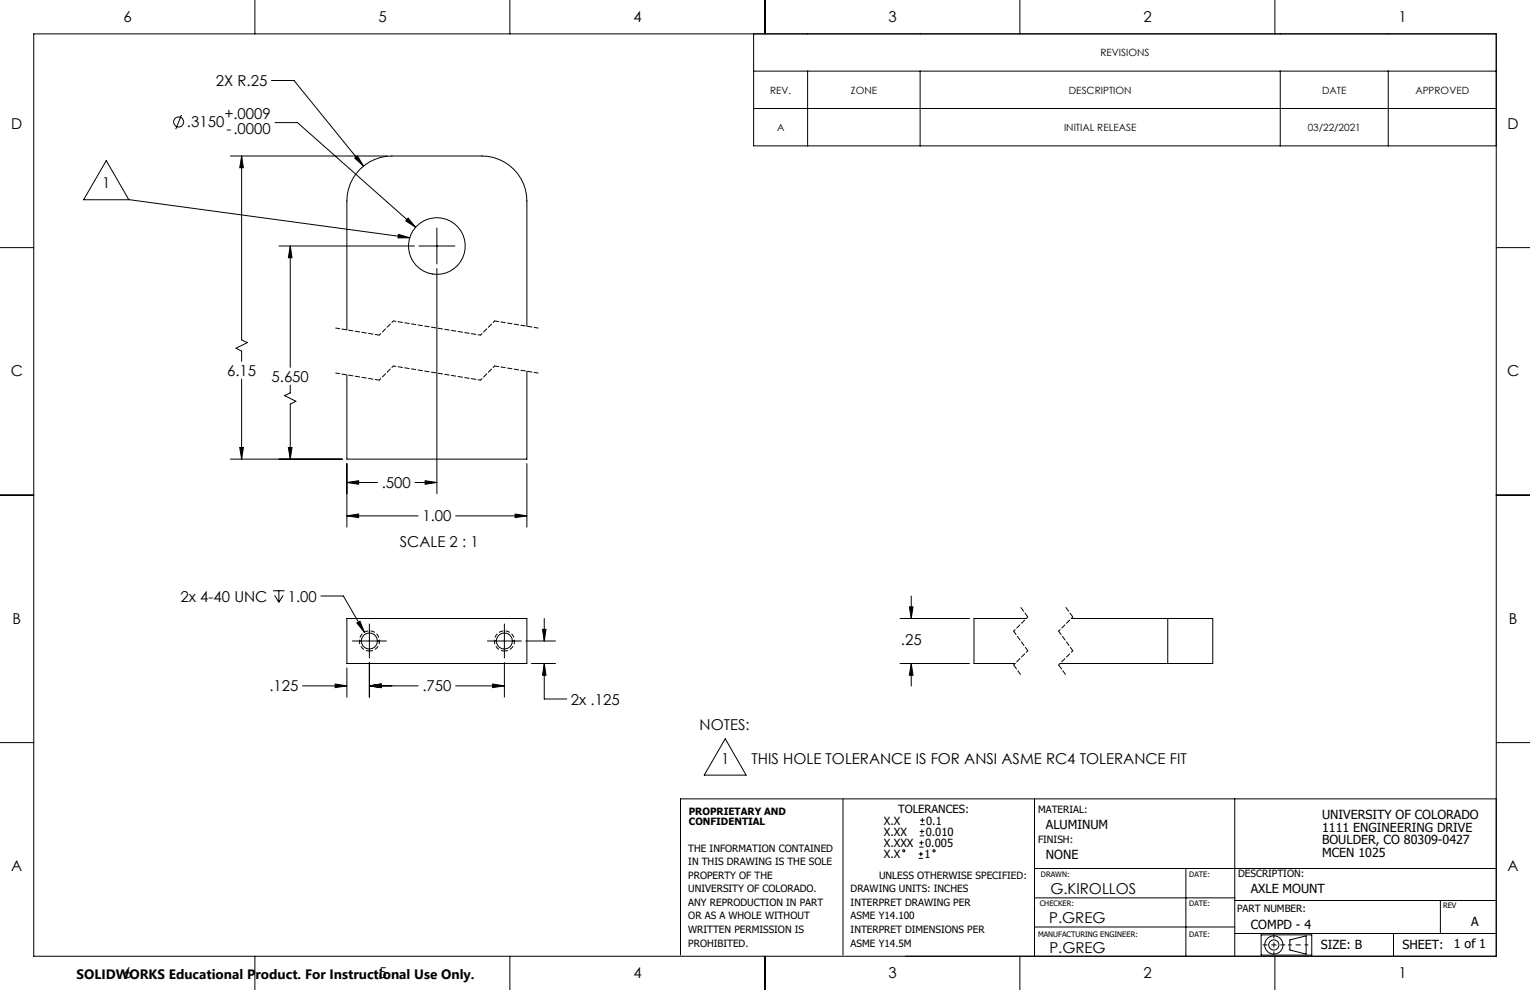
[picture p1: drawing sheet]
<svg xmlns="http://www.w3.org/2000/svg" width="432mm" height="279mm" viewBox="0 0 432 279" stroke-linecap="round" stroke-linejoin="round" font-family="sans-serif">
<g fill="none" stroke="#000" stroke-width=".28">
<path d="M9.5 9.6h412.8v260.3h-412.8zM71.9 0v9.6M143.9 0v9.6M212.7 9.6v31.6h209.6M215.9 0v9.6M287.8 0v9.6M359.8 0v9.6M51.2 32.4l-1.6 4M76.6 22.7h6.4l19.6 24.2M77.6 34.6h6.4l33.3 29.5M212.7 20.1h209.6M212.7 30.6h209.6"/>
<path d="M227.9 20.1v21.1M259.7 20.1v21.1M361.3 20.1v21.1M391.8 20.1v21.1M30 45.3l6.4 11.1h-12.8zM36.4 56.3l79.2 10.8M65 44h44.3M68.2 44l.5 3.3h-1zM68.2 44v51.9l1.6 .8-3.2 1.6 1.6 .8v2.9M100.1 44.6l.8-.6 1.7 2.9zM0 69.9h9.5M78.7 69.4h38.2"/>
<path d="M81.9 69.4l.5 3.3h-1zM81.9 69.4v34.3M112.4 66.1l3.2 1h-3.3zM115.2 61.6l2.1 2.5-2.8-1.8zM118.2 69.4h10.2M123.3 64.3v10.2M123.3 75.8v63.5M422.3 69.9h9.5M148.7 92.1v-35.4a12.7 12.7 0 0 0-12.7-12.7h-25.4a12.7 12.7 0 0 0-12.7 12.7v36.4M68.2 107v22.6M81.9 108.7v2.2l-1.6 .8 3.2 1.5-1.6 .9v15.5M148.7 104.8v24.8h-50.8v-23.8"/>
<path d="M0 139.7h9.5M65 129.6h31.6M67.7 126.3h1l-.5 3.3zM81.4 126.3h1l-.5 3.3zM97.9 136.2l3.3-.5v1zM97.9 130.8v18M97.9 136.2h8.6M117.1 136.2h6.2M120 135.7l3.3 .5-3.3 .5zM148.7 130.8v18M422.2 139.7h9.6M97.9 145.6l3.3-.5v1z"/>
<path d="M97.9 145.6h20.1M128.6 145.6h20.1M145.4 145.1l3.3 .5-3.3 .5zM77.1 166.7h3.2M77.5 168l1.2 2M78.7 166.7v3.3M79.9 168l-1.2 2M90.6 168.2h6.3l5.9 10.2M97.9 174.6h50.8v12.7h-50.8zM100.7 175.8l.9-.5 1.2 3.1zM104.2 176.1v9.6M142.3 176.1v9.6"/>
<path d="M153.1 177.6h1l-.5 3.3zM153.6 174.6v6.3M254 174.6h19.6M256.6 171.3h1.1l-.5 3.3zM257.2 168.2v6.4M289.6 174.6h-14.7v12.7h11.6M302.3 174.6h27.3M329.6 174.6h12.7v12.7h-12.7M329.6 174.6v12.7M85.4 193.6h12.5M94.6 193l3.3 .6-3.3 .5zM97.9 188.5v8.2"/>
<path d="M99.4 180.9h9.6M104.2 193.6l3.4-.6v1.1zM104.2 187v9.7M104.2 193.6h13.8M128.6 193.6h13.7M137.5 180.9h9.6M139 193l3.3 .6-3.3 .5zM142.3 187v9.7M148.4 180.9h8.4M150 187.3h6.8M153.6 187.3l.5 3.3h-1zM153.6 187.3v10h6.3"/>
<path d="M254 187.3h19.6M257.2 187.3l.5 3.3h-1.1zM257.2 187.3v6.3M299.2 187.3h30.4M0 209.6h9.5M204.7 208.5l5.9 10.3h-11.8zM422.3 209.6h9.5M237.9 225.5v44.1M259.4 239.1h1.3M259.4 237.8h1.3M259.6 235.9h1.2M259.6 234.7h1.2"/>
<path d="M259.7 232.7h1.2M259.7 231.5h1.2M260 237.2v1.3M260.2 234.1v1.2M260.3 230.9v1.2M292 225.5v44.4M348.5 225.5v44.4M422.3 225.5h-230.2v44.1M259.3 242.3h1.2M259.3 241h1.2M259.9 240.4v1.3M292 245.1h130.3"/>
<path d="M292.1 253.4h56.5M334.7 245.1v24.8M348.5 254.1h73.6M406.5 254.1v9.4M71.9 269.9v9.5M143.9 269.9v9.5M215.9 269.9v9.5M287.8 269.9v9.5M292 261.6h56.5M348.5 263.5h73.6M355.9 263.8h14.3v5.8h-14.3zM359.8 269.9v9.5"/>
<path d="M364 265.3l4.6-1.2v5.2l-4.6-1.2zM393.3 263.5v6.4"/>
<circle cx="50.4" cy="34.4" r="1.42"/>
<circle cx="123.3" cy="69.4" r="8"/>
<circle cx="104.2" cy="180.9" r="2.27"/>
<circle cx="142.3" cy="180.9" r="2.27"/>
<circle cx="255.1" cy="240.1" r=".31"/>
<circle cx="263.6" cy="240.1" r=".31"/>
<circle cx="359.5" cy="266.7" r="1.43"/>
<circle cx="359.5" cy="266.7" r="2.57"/>
</g>
<path d="M104.3 183.7a2.84 2.84 0 0 1-2.5-4.2 2.84 2.84 0 0 1 4.8-.2 2.84 2.84 0 0 1-2.1 4.4h-.2M142.4 183.7a2.84 2.84 0 0 1-2.5-4.2 2.84 2.84 0 0 1 4.8-.2 2.84 2.84 0 0 1-2.1 4.4h-.2" fill="none" stroke="#000" stroke-width=".28" stroke-dasharray="1.3 .6" stroke-dashoffset=".3" stroke-linecap="butt"/>
<path d="M107 94.6l-12.3-2M151.9 92.6l-12.3-2M107 107.3l-12.3-2M151.9 105.3l-12.3-2M286.1 178.1l4 5.6M298.8 178.1l4 5.6" fill="none" stroke="#000" stroke-width=".28" stroke-dasharray="1.3 .6" stroke-dashoffset=".1"/>
<path d="M111 90.6l-4 4M139.6 90.6l-4 4M111 103.3l-4 4M139.6 103.3l-4 4M290.1 174.1l-4 4M302.8 174.1l-4 4M290.1 183.7l-4 4M302.8 183.7l-4 4" fill="none" stroke="#000" stroke-width=".28" stroke-dasharray="1.3 .6" stroke-dashoffset=".7"/>
<path d="M135.6 94.6l-24.6-4M135.6 107.3l-24.6-4" fill="none" stroke="#000" stroke-width=".28" stroke-dasharray="1.3 .6" stroke-dashoffset=".6"/>
<path d="M288.1 171.4l2 2.7M300.8 171.4l2 2.7M286.1 187.7l2 2.7M298.8 187.7l2 2.7" fill="none" stroke="#000" stroke-width=".28" stroke-dasharray="1.3 .6" stroke-dashoffset="-.1"/>
<path d="M356.4 266.7h6.2" fill="none" stroke="#000" stroke-width=".28" stroke-dasharray="15.2 1.3 1.3 1.3" stroke-dashoffset="14.1"/>
<path d="M359.5 263.8v5.7" fill="none" stroke="#000" stroke-width=".28" stroke-dasharray="15.2 1.3 1.3 1.3" stroke-dashoffset="14.3"/>
<path d="M363.6 266.7h5.5" fill="none" stroke="#000" stroke-width=".28" stroke-dasharray="15.2 1.3 1.3 1.3" stroke-dashoffset="14.4"/>
<g fill="#000">
<path d="M112.4 66.1l3.2 1h-3.3z"/>
<path d="M100.7 175.8l2.1 2.6-1.2-3.1zM104.2 193.6l3.4-.6v1.1zM139 193l3.3 .6-3.3 .5zM104.2 193.6l3.4-.6v1.1zM94.6 193l3.3 .6-3.3 .5zM153.6 187.3l.5 3.3h-1zM153.1 177.6h1l-.5 3.3zM68.2 44l.5 3.3h-1zM67.7 126.3h1l-.5 3.3zM97.9 145.6l3.3-.5v1zM145.4 145.1l3.3 .5-3.3 .5zM115.2 61.6l-.7 .7 2.8 1.8zM100.1 44.6l2.5 2.3-1.7-2.9zM81.4 126.3h1l-.5 3.3zM81.9 69.4l.5 3.3h-1zM120 135.7l3.3 .5-3.3 .5zM97.9 136.2l3.3-.5v1zM256.6 171.3h1.1l-.5 3.3zM257.2 187.3l.5 3.3h-1.1z"/>
</g>
<g font-size="4.2">
<text x="34.8" y="6.2">6</text>
<text x="106.8" y="6.2">5</text>
<text x="178.7" y="6.2">4</text>
<text x="250.7" y="6.2">3</text>
<text x="322.7" y="6.2">2</text>
<text x="394.6" y="6.2">1</text>
<text x="60.9" y="24.3">2X R.25</text>
<text x="52.8" y="36">.3150</text>
<text x="63.3" y="33.7">+.0009</text>
<text x="3.2" y="36.3">D</text>
<text x="63.9" y="37.8">-.0000</text>
<text x="425.5" y="36.3">D</text>
<text x="28.8" y="53.1">1</text>
<text x="3" y="106.2">C</text>
<text x="64.1" y="106.1">6.15</text>
<text x="76.6" y="107.8">5.650</text>
<text x="425.3" y="106.2">C</text>
<text x="107.7" y="137.8">.500</text>
<text x="119.2" y="147.2">1.00</text>
<text x="112.8" y="154.2">SCALE 2 : 1</text>
<text x="51" y="169.8">2x 4-40 UNC</text>
<text x="81.2" y="169.8">1.00</text>
<text x="3.5" y="176">B</text>
<text x="425.8" y="176">B</text>
<text x="254.3" y="182.2">.25</text>
<text x="76" y="195.1">.125</text>
<text x="119.2" y="195.1">.750</text>
<text x="161.1" y="198.8">2x .125</text>
<text x="197.4" y="206.1">NOTES:</text>
<text x="203.5" y="215.7">1</text>
<text x="212.1" y="215.7">THIS HOLE TOLERANCE IS FOR ANSI ASME RC4 TOLERANCE FIT</text>
<text x="3.2" y="245.9">A</text>
<text x="425.5" y="245.9">A</text>
<text x="296.4" y="252.4">G.KIROLLOS</text>
<text x="296.1" y="260.5">P.GREG</text>
<text x="296.2" y="269.1">P.GREG</text>
<text x="34.8" y="276">6</text>
<text x="106.8" y="276">5</text>
<text x="178.7" y="276">4</text>
<text x="250.7" y="276">3</text>
<text x="322.7" y="276">2</text>
<text x="394.6" y="276">1</text>
</g>
<text font-size="3.8" x="21.6" y="276.3">SOLIDWORKS Educational Product. For Instructional Use Only.</text>
<g font-size="3.5">
<text x="295.2" y="233.9">ALUMINUM</text>
<text x="373.1" y="231.2">UNIVERSITY OF COLORADO</text>
<text x="373.1" y="234.8">1111 ENGINEERING DRIVE</text>
<text x="373.1" y="238.3">BOULDER, CO 80309-0427</text>
<text x="295.2" y="242.3">NONE</text>
<text x="373.1" y="241.8">MCEN 1025</text>
<text x="353" y="252">AXLE MOUNT</text>
<text x="353" y="262.1">COMPD - 4</text>
<text x="415.2" y="261.2">A</text>
<text x="372.8" y="267.9">SIZE: B</text>
<text x="395.8" y="267.7">SHEET:</text>
<text x="410.3" y="267.6">1 of 1</text>
</g>
<g font-size="3.2">
<text x="249.5" y="232.7">X.X</text>
<text x="253.5" y="229.5">TOLERANCES:</text>
<text x="261.4" y="232.7">0.1</text>
<text x="249.5" y="235.9">X.XX</text>
<text x="249.5" y="239.1">X.XXX</text>
<text x="261.1" y="239.1">0.005</text>
<text x="261.2" y="235.9">0.010</text>
<text x="249.5" y="242.2">X.X</text>
<text x="260.9" y="242.2">1</text>
</g>
<g font-size="2.8">
<text x="310.6" y="15.9">REVISIONS</text>
<text x="217.4" y="26.4">REV.</text>
<text x="240.1" y="26.4">ZONE</text>
<text x="301.7" y="26.4">DESCRIPTION</text>
<text x="373.1" y="26.4">DATE</text>
<text x="399.4" y="26.4">APPROVED</text>
<text x="219.3" y="36.9">A</text>
<text x="300.3" y="36.9">INITIAL RELEASE</text>
<text x="369.1" y="36.9">03/22/2021</text>
<text x="194.4" y="229.9">PROPRIETARY AND</text>
<text x="194.4" y="232.7">CONFIDENTIAL</text>
<text x="293" y="229.6">MATERIAL:</text>
<text x="293" y="237.9">FINISH:</text>
<text x="194.3" y="240.4">THE INFORMATION CONTAINED</text>
<text x="194.3" y="244.2">IN THIS DRAWING IS THE SOLE</text>
<text x="194.3" y="248">PROPERTY OF THE</text>
<text x="194.3" y="251.9">UNIVERSITY OF COLORADO.</text>
<text x="240.1" y="251.9">DRAWING UNITS: INCHES</text>
<text x="248.1" y="248">UNLESS OTHERWISE SPECIFIED:</text>
<text x="349.4" y="247.4">DESCRIPTION:</text>
<text x="194.3" y="255.7">ANY REPRODUCTION IN PART</text>
<text x="240.1" y="255.7">INTERPRET DRAWING PER</text>
<text x="349.1" y="257.5">PART NUMBER:</text>
<text x="194.3" y="259.5">OR AS A WHOLE WITHOUT</text>
<text x="194.3" y="263.3">WRITTEN PERMISSION IS</text>
<text x="240.1" y="259.5">ASME Y14.100</text>
<text x="240.1" y="263.3">INTERPRET DIMENSIONS PER</text>
<text x="194.3" y="267.1">PROHIBITED.</text>
<text x="240.1" y="267.1">ASME Y14.5M</text>
</g>
<g font-size="2.1">
<text x="293.8" y="247.4">DRAWN:</text>
<text x="335.6" y="247.4">DATE:</text>
<text x="293.5" y="255.7">CHECKER:</text>
<text x="335.6" y="255.7">DATE:</text>
<text x="407.3" y="256.3">REV</text>
<text x="293" y="264.5">MANUFACTURING ENGINEER:</text>
<text x="335.6" y="264.5">DATE:</text>
</g>
</svg>
